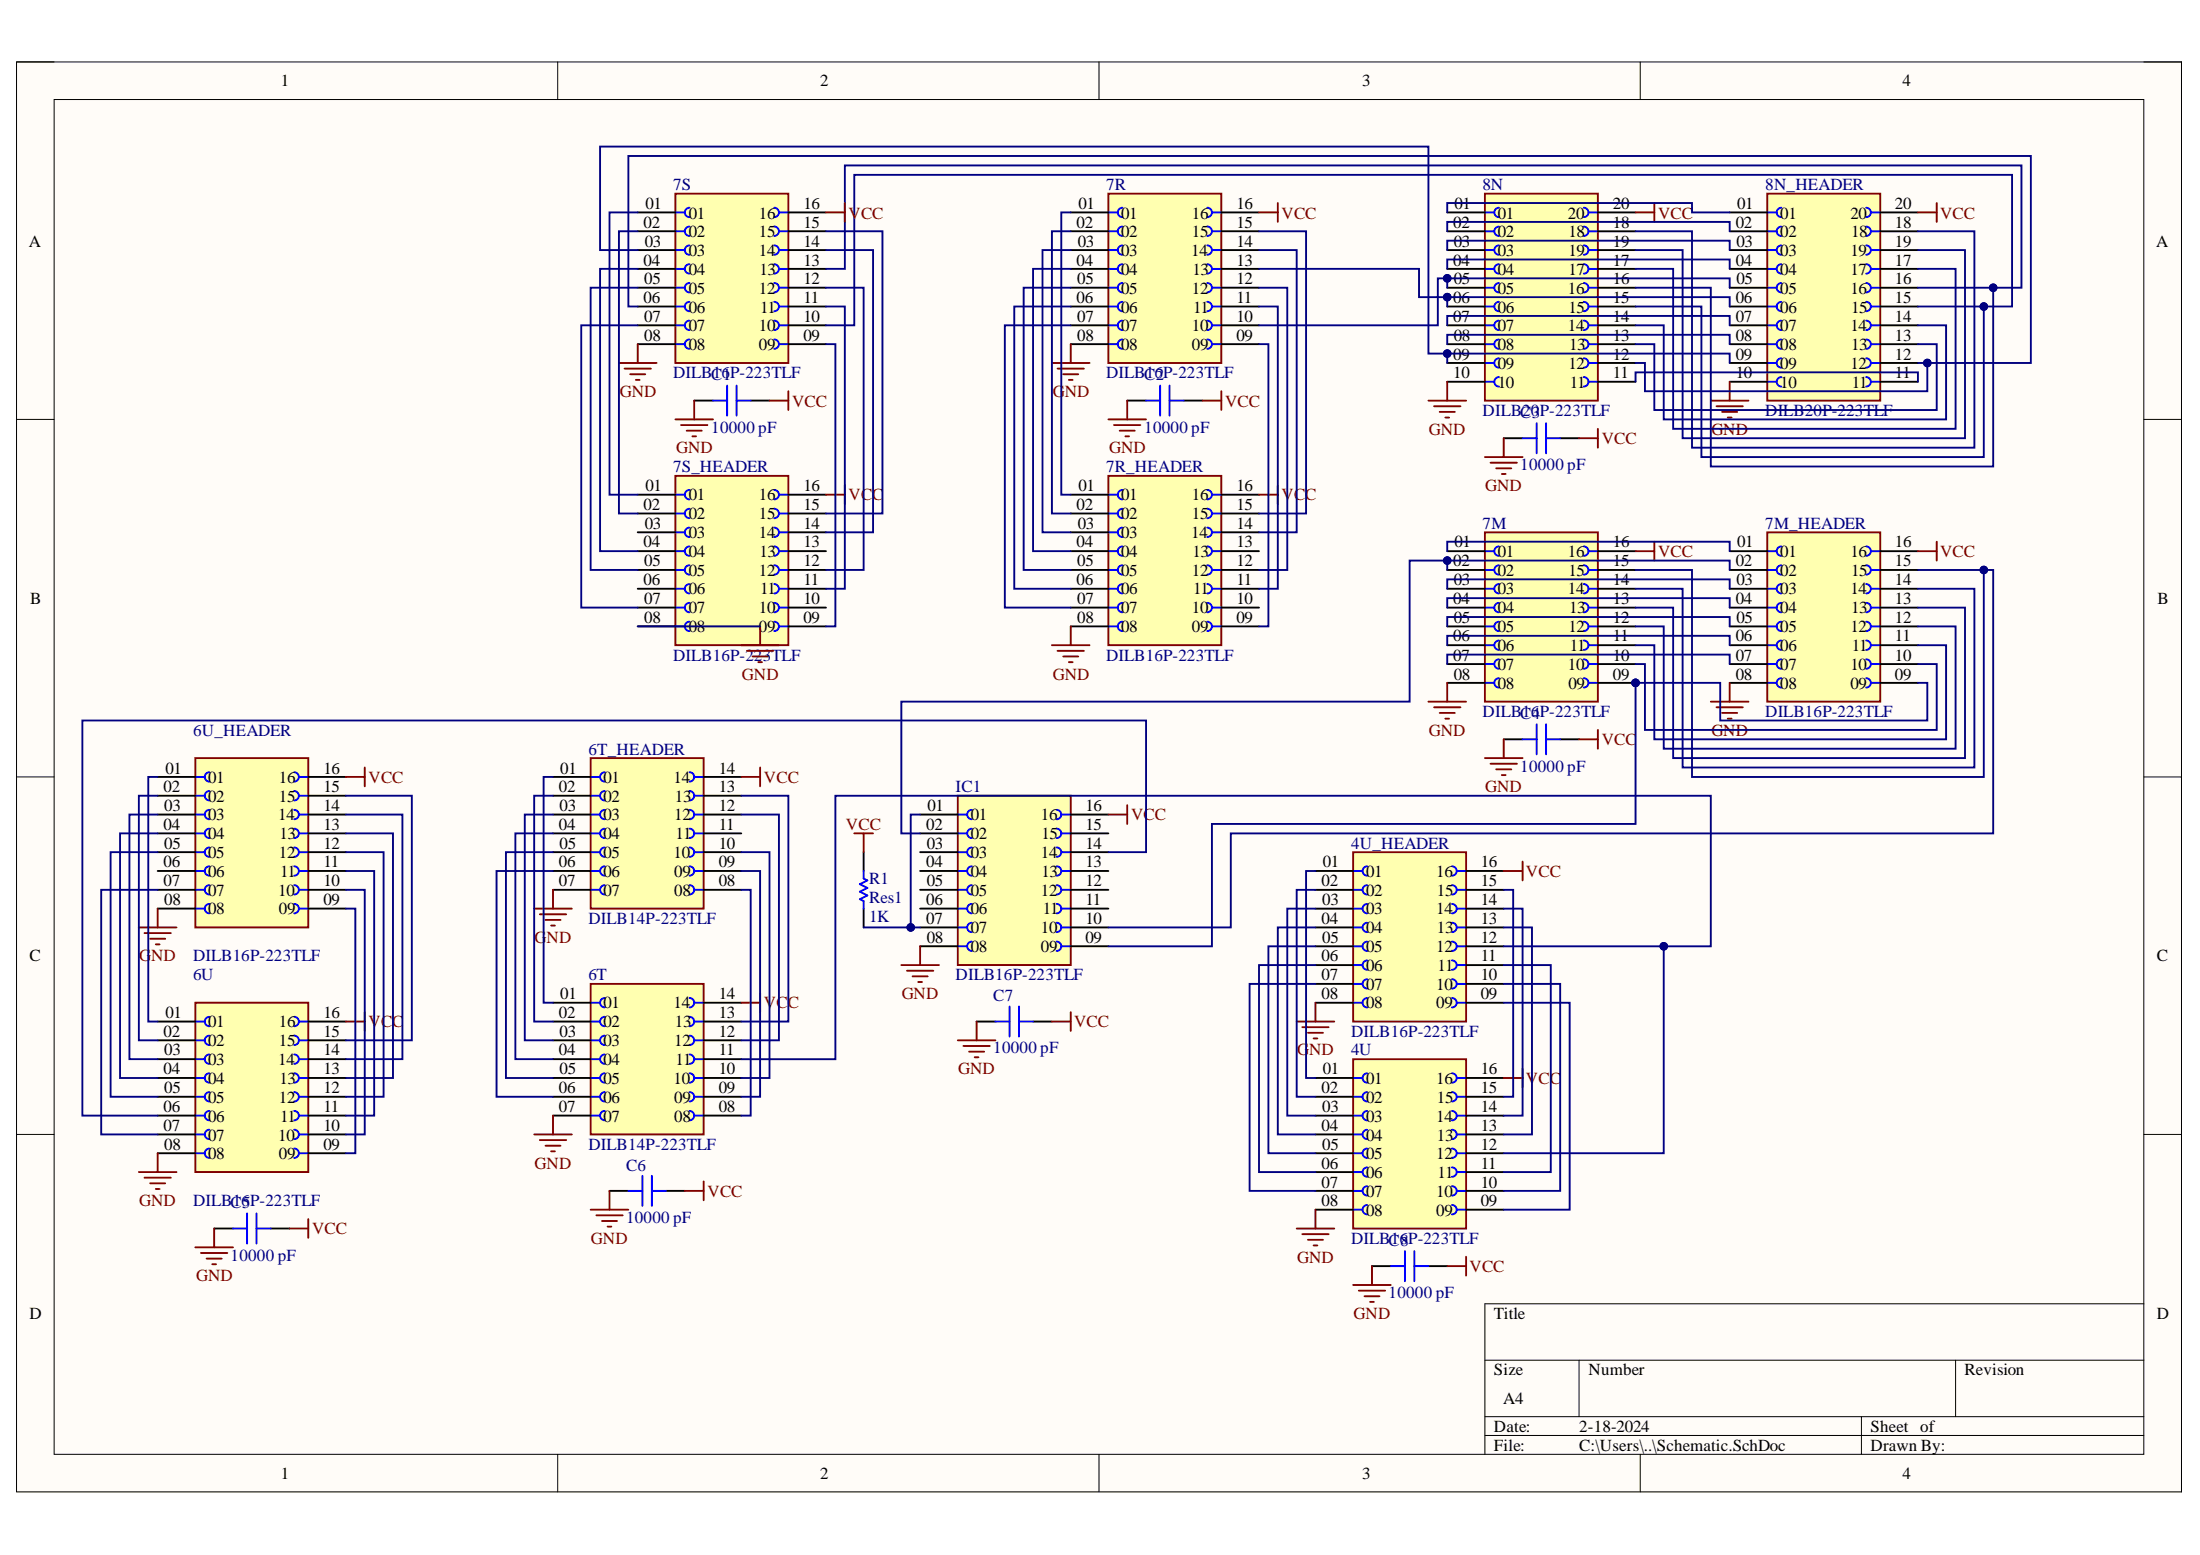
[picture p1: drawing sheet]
# Altium project SkySkipper_Popeye.PrjPcb
1 sheet, 24 parts. Net scope: global (net labels, ports and power ports of the same name join across sheets).
Board file: Skyskipper1.PcbDoc

## Sheet Schematic.SchDoc
size A4; SheetNumber: 1; SheetTotal: 1

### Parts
4U  DILB16P-223TLF  [AMPHENOL_DILB16P-223TLF]
4U_HEADER  DILB16P-223TLF  [AMPHENOL_DILB16P-223TLF]
6T  DILB14P-223TLF  [AMPHENOL_DILB14P-223TLF]
6T_HEADER  DILB14P-223TLF  [AMPHENOL_DILB14P-223TLF]
6U  DILB16P-223TLF  [AMPHENOL_DILB16P-223TLF]
6U_HEADER  DILB16P-223TLF  [AMPHENOL_DILB16P-223TLF]
7M  DILB16P-223TLF  [AMPHENOL_DILB16P-223TLF]
7M_HEADER  DILB16P-223TLF  [AMPHENOL_DILB16P-223TLF]
7R  DILB16P-223TLF  [AMPHENOL_DILB16P-223TLF]
7R_HEADER  DILB16P-223TLF  [AMPHENOL_DILB16P-223TLF]
7S  DILB16P-223TLF  [AMPHENOL_DILB16P-223TLF]
7S_HEADER  DILB16P-223TLF  [AMPHENOL_DILB16P-223TLF]
8N  DILB20P-223TLF  [AMPHENOL_DILB20P-223TLF]
8N_HEADER  DILB20P-223TLF  [AMPHENOL_DILB20P-223TLF]
C1  10000 pF  [CAP FILM 0805]
C2  10000 pF  [CAP FILM 0805]
C3  10000 pF  [CAP FILM 0805]
C4  10000 pF  [CAP FILM 0805]
C5  10000 pF  [CAP FILM 0805]
C6  10000 pF  [CAP FILM 0805]
C7  10000 pF  [CAP FILM 0805]
C8  10000 pF  [CAP FILM 0805]
IC1  DILB16P-223TLF  [AMPHENOL_DILB16P-223TLF]
R1  Res1  value 1K  [AXIAL-0.3]

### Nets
GND: 4U.08 4U_HEADER.08 6T.07 6T_HEADER.07 6U.08 6U_HEADER.08 7M.08 7M_HEADER.08 7R.08 7R_HEADER.08 7S.08 7S_HEADER.08 8N.10 8N_HEADER.10 C1.1 C2.1 C3.1 C4.1 C5.1 C6.1 C7.1 C8.1 IC1.08
VCC: 4U.16 4U_HEADER.16 6T.14 6T_HEADER.14 6U.16 6U_HEADER.16 7M.16 7M_HEADER.16 7R.16 7R_HEADER.16 7S.16 7S_HEADER.16 8N.20 8N_HEADER.20 C1.2 C2.2 C3.2 C4.2 C5.2 C6.2 C7.2 C8.2 IC1.16 R1.1
Net4U_01: 4U.01 4U_HEADER.01
Net4U_02: 4U.02 4U_HEADER.02
Net4U_03: 4U.03 4U_HEADER.03
Net4U_04: 4U.04 4U_HEADER.04
Net4U_05: 4U.05 4U_HEADER.05
Net4U_06: 4U.06 4U_HEADER.06
Net4U_07: 4U.07 4U_HEADER.07
Net4U_09: 4U.09 4U_HEADER.09
Net4U_10: 4U.10 4U_HEADER.10
Net4U_11: 4U.11 4U_HEADER.11
Net4U_12: 4U.12 4U_HEADER.12 6T.11
Net4U_13: 4U.13 4U_HEADER.13
Net4U_14: 4U.14 4U_HEADER.14
Net4U_15: 4U.15 4U_HEADER.15
Net6T_01: 6T.01 6T_HEADER.01
Net6T_02: 6T.02 6T_HEADER.02
Net6T_03: 6T.03 6T_HEADER.03
Net6T_04: 6T.04 6T_HEADER.04
Net6T_05: 6T.05 6T_HEADER.05
Net6T_06: 6T.06 6T_HEADER.06
Net6T_08: 6T.08 6T_HEADER.08
Net6T_09: 6T.09 6T_HEADER.09
Net6T_10: 6T.10 6T_HEADER.10
Net6T_12: 6T.12 6T_HEADER.12
Net6T_13: 6T.13 6T_HEADER.13
Net6U_01: 6U.01 6U_HEADER.01
Net6U_02: 6U.02 6U_HEADER.02
Net6U_03: 6U.03 6U_HEADER.03
Net6U_04: 6U.04 6U_HEADER.04
Net6U_05: 6U.05 6U_HEADER.05
Net6U_06: 6U.06 IC1.14
Net6U_07: 6U.07 6U_HEADER.07
Net6U_09: 6U.09 6U_HEADER.09
Net6U_10: 6U.10 6U_HEADER.10
Net6U_11: 6U.11 6U_HEADER.11
Net6U_12: 6U.12 6U_HEADER.12
Net6U_13: 6U.13 6U_HEADER.13
Net6U_14: 6U.14 6U_HEADER.14
Net6U_15: 6U.15 6U_HEADER.15
Net7M_01: 7M.01 7M_HEADER.01
Net7M_02: 7M.02 7M_HEADER.02 IC1.02
Net7M_03: 7M.03 7M_HEADER.03
Net7M_04: 7M.04 7M_HEADER.04
Net7M_05: 7M.05 7M_HEADER.05
Net7M_06: 7M.06 7M_HEADER.06
Net7M_07: 7M.07 7M_HEADER.07
Net7M_09: 7M.09 7M_HEADER.09 IC1.09
Net7M_10: 7M.10 7M_HEADER.10
Net7M_11: 7M.11 7M_HEADER.11
Net7M_12: 7M.12 7M_HEADER.12
Net7M_13: 7M.13 7M_HEADER.13
Net7M_14: 7M.14 7M_HEADER.14
Net7M_15: 7M.15 7M_HEADER.15 IC1.10
Net7R_01: 7R.01 7R_HEADER.01
Net7R_02: 7R.02 7R_HEADER.02
Net7R_03: 7R.03 7R_HEADER.03
Net7R_04: 7R.04 7R_HEADER.04
Net7R_05: 7R.05 7R_HEADER.05
Net7R_06: 7R.06 7R_HEADER.06
Net7R_07: 7R.07 7R_HEADER.07
Net7R_09: 7R.09 7R_HEADER.09
Net7R_10: 7R.10 8N.05 8N_HEADER.05
Net7R_11: 7R.11 7R_HEADER.11
Net7R_12: 7R.12 7R_HEADER.12
Net7R_13: 7R.13 8N.06 8N_HEADER.06
Net7R_14: 7R.14 7R_HEADER.14
Net7R_15: 7R.15 7R_HEADER.15
Net7S_01: 7S.01 7S_HEADER.01
Net7S_02: 7S.02 7S_HEADER.02
Net7S_03: 7S.03 8N.09 8N_HEADER.09
Net7S_04: 7S.04 7S_HEADER.04
Net7S_05: 7S.05 7S_HEADER.05
Net7S_06: 7S.06 8N.12 8N_HEADER.12
Net7S_07: 7S.07 7S_HEADER.07
Net7S_09: 7S.09 7S_HEADER.09
Net7S_10: 7S.10 8N.15 8N_HEADER.15
Net7S_11: 7S.11 7S_HEADER.11
Net7S_12: 7S.12 7S_HEADER.12
Net7S_13: 7S.13 8N.16 8N_HEADER.16
Net7S_14: 7S.14 7S_HEADER.14
Net7S_15: 7S.15 7S_HEADER.15
Net8N_01: 8N.01 8N_HEADER.01
Net8N_02: 8N.02 8N_HEADER.02
Net8N_03: 8N.03 8N_HEADER.03
Net8N_04: 8N.04 8N_HEADER.04
Net8N_07: 8N.07 8N_HEADER.07
Net8N_08: 8N.08 8N_HEADER.08
Net8N_11: 8N.11 8N_HEADER.11
Net8N_13: 8N.13 8N_HEADER.13
Net8N_14: 8N.14 8N_HEADER.14
Net8N_17: 8N.17 8N_HEADER.17
Net8N_18: 8N.18 8N_HEADER.18
Net8N_19: 8N.19 8N_HEADER.19
NetIC1_01: IC1.01 IC1.07 R1.2

Not connected (* = marked no-connect by the designer): 6T_HEADER 11; 6U_HEADER 06; 7R_HEADER 10 13; 7S_HEADER 03 06 10 13; IC1 03 04 05 06 11 12 13 15
